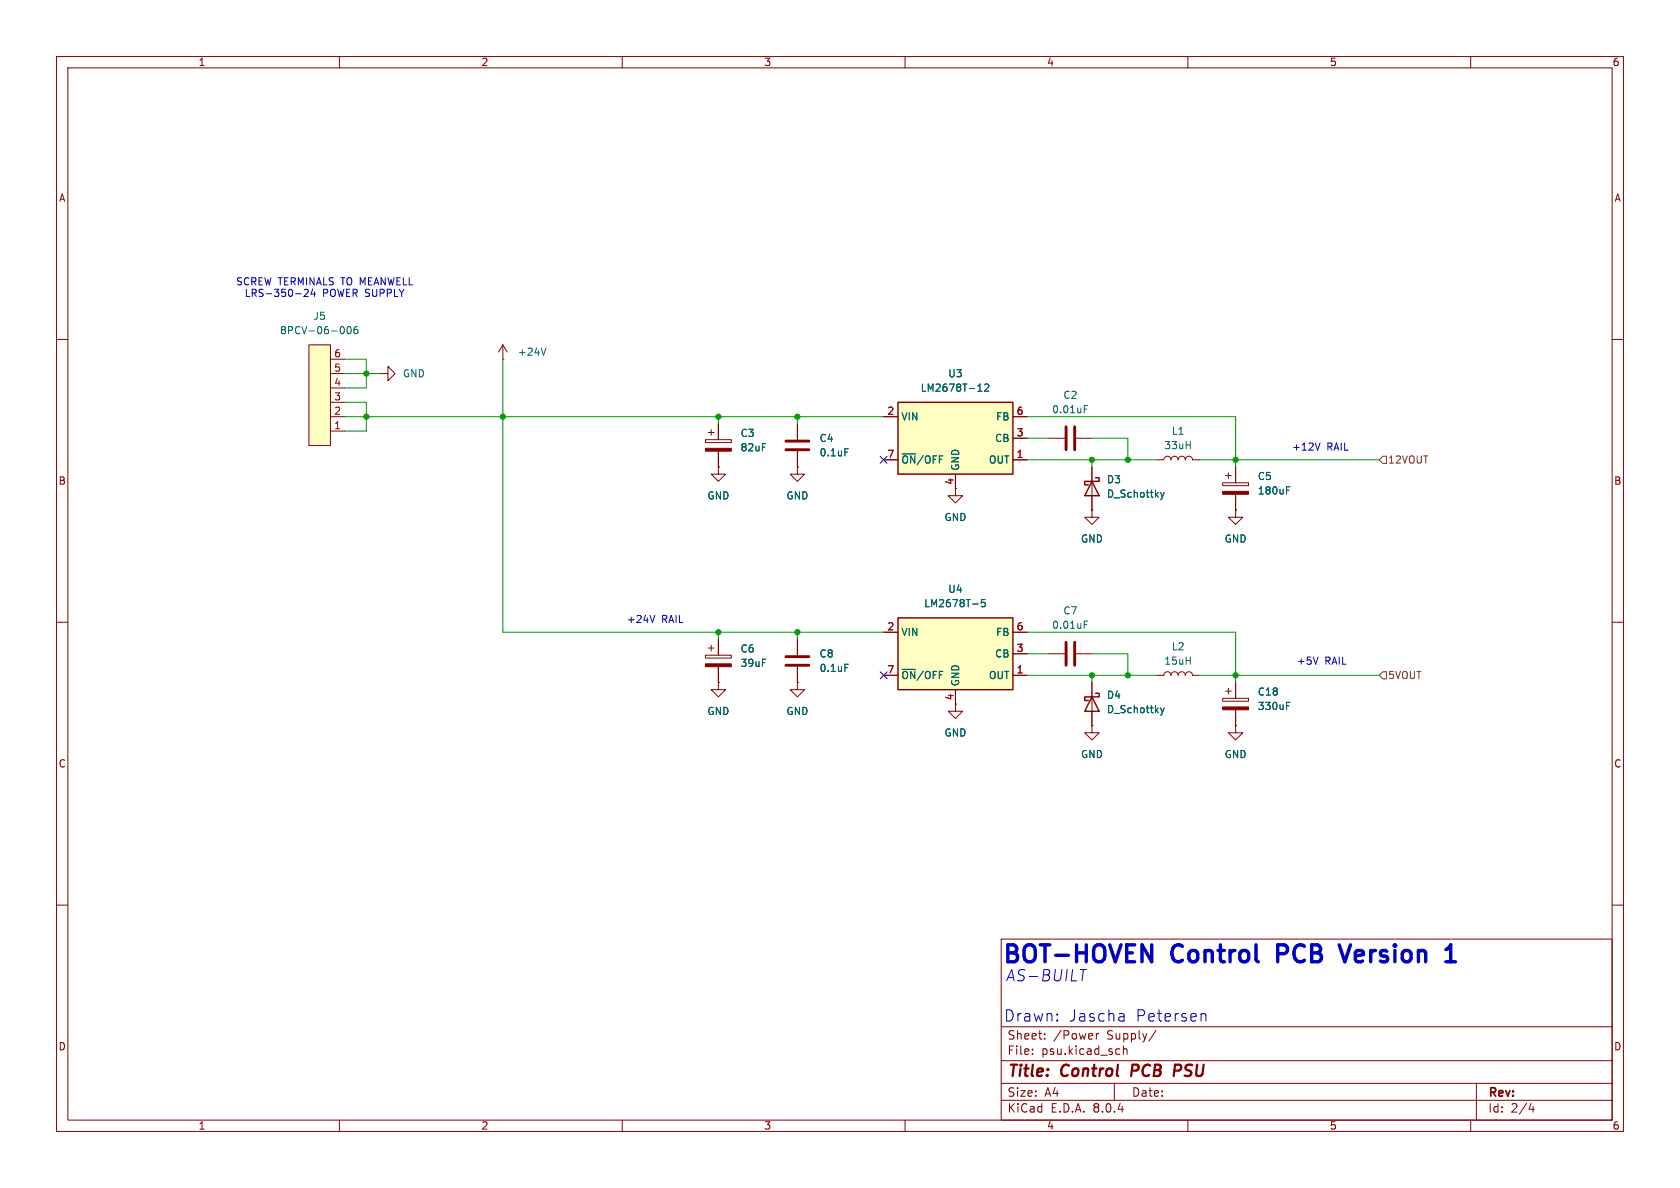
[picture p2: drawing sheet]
<svg xmlns="http://www.w3.org/2000/svg" width="297mm" height="210mm" viewBox="0 0 297 210" stroke-linecap="round" stroke-linejoin="round" font-family="sans-serif">
<g fill="none" stroke="#840000" stroke-width=".18">
<path d="M10 10h277v190h-277zM12 12h273v186h-273zM60 10v2M110 10v2M160 10v2M210 10v2M260 10v2M10 60h2M285 60h2M127 82.6v1.2h-1.3l1.3 1.3 1.3-1.3h-1.3M127 82.6h.1M10 110h2"/>
<path d="M285 110h2M10 160h2M285 160h2M177 166h108v32h-108zM60 198v2M110 198v2M160 198v2M177 194.5h108M177 191.5h108M177 187.5h108M177 181.5h108M182.5 186.3v.1"/>
<path d="M182.5 185.5v.1M184.7 183.6v.1M184.7 182.8v.1M193.8 182.7v1M194.2 182.7l-.2 .1-.2 .2M197 191.5v3M197.8 185.4l.2 .1M198 186.3l-.2 .1M198.6 184.9v1.5M198.6 185.5l.2-.1 .4 .1v.9M204.4 182.1l-1.3 2M210 198v2"/>
<path d="M260 198v2M261 191.5v6.5M270.7 195l-.4 1.1h.9M271 195.6v1"/>
</g>
<path d="M200.2 188.2l-.2 2M207.7 188.2h.8M208.6 189.2l-1 .1" fill="none" stroke="#840000" stroke-width=".4"/>
<path d="M54.6 61h3.8v17.7h-3.8z" fill="#ffffc2"/>
<g fill="none" stroke="#840000" stroke-width=".18">
<path d="M54.6 61h3.8v17.7h-3.8zM58.4 76.2h2.6M58.4 73.7h2.6M58.4 71.1h2.6M58.4 68.6h2.6M58.4 66h2.6M58.4 63.5h2.6M67.3 66h1.3v-1.2l1.2 1.2-1.2 1.3v-1.3M67.3 66h.1M88.9 63.5h.1M88.9 61l-.8 1.2M88.9 61v2.5"/>
<path d="M88.9 61l.8 1.2M124.7 77.7h4.6v.5h-4.6zM125.2 76.5h1M125.7 75.9v1.1M127 74.9v2.8M127 79.8v2.8M141 74.9v2.8M141 79.8v2.8M141 82.6v1.2h-1.3l1.3 1.3 1.2-1.3h-1.2M141 82.6h.1M168.9 86.4v1.2h1.3l-1.3 1.3-1.3-1.3h1.3M193 90.2v1.2h1.3l-1.3 1.3-1.2-1.3h1.2"/>
<path d="M193 90.2h.1M204.5 81.3h1.2a.64 .64 0 0 1 .7-.7 .64 .64 0 0 1 .6 .7 .64 .64 0 0 1 .6-.7 .64 .64 0 0 1 .7 .7 .64 .64 0 0 1 .6-.7 .64 .64 0 0 1 .6 .7 .64 .64 0 0 1 .7-.7 .64 .64 0 0 1 .6 .7h1.3M141 113v2.8M141 117.9v2.8M204.5 119.4h1.2a.64 .64 0 0 1 .7-.7 .64 .64 0 0 1 .6 .7 .64 .64 0 0 1 .6-.7 .64 .64 0 0 1 .7 .7 .64 .64 0 0 1 .6-.7 .64 .64 0 0 1 .6 .7 .64 .64 0 0 1 .7-.7 .64 .64 0 0 1 .6 .7h1.3M127 120.7v1.2h-1.3l1.3 1.3 1.3-1.3h-1.3M127 120.7h.1M141 120.7v1.2h-1.3l1.3 1.3 1.2-1.3h-1.2M141 120.7h.1M193 128.3v1.2h1.3l-1.3 1.3-1.2-1.3h1.2M193 128.3h.1M193 120.7v7.6"/>
<path d="M216.2 123.4h4.5v.6h-4.5zM216.7 122.2h1M217.2 121.7v1M218.4 128.3v1.2h-1.2l1.2 1.3 1.3-1.3h-1.3M218.4 128.3h.1M218.4 120.7v2.7M218.4 125.5v2.8"/>
</g>
<path d="M60.6 57.7a.79 .79 0 0 1 0 1.3M61.5 57.8l.2-.1a.68 .68 0 0 1 .4 .7 .68 .68 0 0 1-.4 .6 .84 .84 0 0 1-.2-1.2zM63.2 57.7l-.4 .1a.85 .85 0 0 0 0 1.2l.4-.1 .1-.4-.3-.3-.3 .1-.1 .2M96.5 61.5l-.4 1.3M149.4 79.3h.6M149.4 117.4h.6M205.2 125.1l.3 .9M205.5 126l-.3 .4M205.8 125.1l-.3 .9M227.4 124.8h.5M227.4 124.2h.6" fill="none" stroke="#006464" stroke-width=".18"/>
<path d="M138.9 79.5h4.1M138.9 78h4.1M138.9 117.6h4.1M138.9 116.1h4.1" fill="none" stroke="#840000" stroke-width=".51"/>
<g fill="#840000" stroke="#840000" stroke-width=".18">
<path d="M216.2 125h4.5v.5h-4.5z"/>
<path d="M124.7 79.2h4.6v.6h-4.6z"/>
</g>
<path d="M193 123.2l1.3 2.5h-2.5zM193.7 122.6h.6v.6h-2.5v.6h.6" fill="none" stroke="#840000" stroke-width=".25"/>
<path d="M158.7 71.1h20.4v12.7h-20.4z" fill="#ffffc2"/>
<path d="M158.7 71.1h20.4v12.7h-20.4z" fill="none" stroke="#840000" stroke-width=".25"/>
<g fill="none" stroke="#840000" stroke-width=".18">
<path d="M156.2 73.7h2.5M179.1 73.7h2.5M179.1 77.5h2.5M156.2 81.3h2.5M168.9 83.8v2.6M179.1 81.3h2.5M124.7 115.8h4.6v.5h-4.6zM125.2 114.6h1M125.7 114v1.1M127 113v2.8M127 117.9v2.8M185.4 115.6h2.8"/>
<path d="M190.2 115.6h2.8M168.9 124.5v1.2h1.3l-1.3 1.3-1.3-1.3h1.3"/>
</g>
<path d="M172.9 69.2h.7M173.1 68.1l.1-.2v1.3M174.1 68l.5-.1 .2 .4-.8 .9h.8M191.7 110.4h.4M191.7 109.8h.6" fill="none" stroke="#006464" stroke-width=".18"/>
<path d="M124.7 117.3h4.6v.6h-4.6z" fill="#840000" stroke="#840000" stroke-width=".18"/>
<path d="M188.5 113.5v4.1M190 113.5v4.1" fill="none" stroke="#840000" stroke-width=".51"/>
<path d="M158.7 109.2h20.4v12.7h-20.4z" fill="#ffffc2"/>
<path d="M193 85.1l1.3 2.5h-2.5zM193.7 84.5h.6v.6h-2.5v.6h.6M158.7 109.2h20.4v12.7h-20.4z" fill="none" stroke="#840000" stroke-width=".25"/>
<g fill="none" stroke="#840000" stroke-width=".18">
<path d="M127 74.9v2.8M127 79.8v2.8M141 74.9v2.8M141 79.8v2.8M156.2 73.7h2.5M179.1 77.5h2.5M179.1 73.7h2.5M185.4 77.5h2.8M190.2 77.5h2.8M127 82.6h.1M141 82.6h.1M156.2 81.3h2.5"/>
<path d="M168.9 83.8v2.6M179.1 81.3h2.5M193 90.2h.1M193 82.6v7.6M216.2 85.3h4.5v.6h-4.5zM216.7 84.1h1M217.2 83.6v1M218.4 90.2v1.2h-1.2l1.2 1.3 1.3-1.3h-1.3M218.4 90.2h.1M218.4 82.6v2.7M218.4 87.4v2.8M127 113v2.8"/>
<path d="M127 117.9v2.8M141 113v2.8M141 117.9v2.8M156.2 119.4h2.5M156.2 111.8h2.5M179.1 119.4h2.5M179.1 111.8h2.5M179.1 115.6h2.5M127 120.7h.1M141 120.7h.1M168.9 121.9v2.6M193 128.3h.1"/>
<path d="M193 120.7v2.5M193 125.7v2.6M218.4 128.3h.1M218.4 120.7v2.7M218.4 125.5v2.8"/>
</g>
<g fill="none" stroke="#006464" stroke-width=".18">
<path d="M149.4 79.3h.6M172.9 69.2h.7M173.1 68.1l.1-.2v1.3M174.1 68l.5-.1 .2 .4-.8 .9h.8M191.7 72.3h.4M191.7 71.7h.6M205.2 87l.3 .9M205.5 87.9l-.3 .4M205.8 87l-.3 .9M227.4 86.7h.5M227.4 86.1h.6M149.4 117.4h.6"/>
<path d="M172 106.8h.9M174.1 106h-.6v.6l.2-.1h.4l.1 .2-.1 .4-.1 .2-.5-.2M205.2 125.1l.3 .9M205.5 126l-.3 .4M205.8 125.1l-.3 .9M227.4 124.8h.5M227.4 124.2h.6"/>
</g>
<path d="M188.5 75.4v4.1M190 75.4v4.1" fill="none" stroke="#840000" stroke-width=".51"/>
<path d="M216.2 86.9h4.5v.5h-4.5z" fill="#840000" stroke="#840000" stroke-width=".18"/>
<path d="M244.5 80.6h.6v1.3h-.6l-.7-.6zM244.5 118.7h.6v1.3h-.6l-.7-.6z" fill="none" stroke="#725600" stroke-width=".18"/>
<path d="M54.4 51.3v.4l-.7 .7h.8M55.3 51.1l-.3 .9h.8M55.6 51.6v.8M233.4 78.3l-.5 1.3M115.8 108.8l-.5 1.3M233 116.2l-.4 1.2M198.6 179.3l.1 1.2M198.7 179.6l-.2 .1M212.6 179.2l.5 .1 .1 .2v1M198.7 180.4l-.2 .1" fill="none" stroke="#0000c2" stroke-width=".18"/>
<path d="M201.9 167l1.7 3v-3M236.7 167l1 3 1-3M255.6 170h1.7M255.9 167.7l.6-.7v3" fill="none" stroke="#0000c2" stroke-width=".6"/>
<g fill="none" stroke="#009600" stroke-width=".18">
<path d="M61 63.5h3.8v5.1h-3.8M61 71.1h3.8v5.1h-3.8M61 73.7h95.2M61 66h6.3M88.9 63.5v48.3h67.3M127 73.7v1.2M141 73.7v1.2M181.6 73.7h36.8v8.9M181.6 77.5h3.8M193 77.5h6.4v3.8M181.6 81.3h22.9M193 81.3v1.3"/>
<path d="M212.1 81.3h31.7M127 111.8v1.2M141 111.8v1.2M181.6 111.8h36.8v8.9M181.6 119.4h22.9M181.6 115.6h3.8M193 115.6h6.4v3.8M193 119.4v1.3M212.1 119.4h31.7"/>
</g>
<path d="M155.6 80.7l1.2 1.2M156.8 80.7l-1.2 1.2M155.6 118.8l1.2 1.2M156.8 118.8l-1.2 1.2" fill="none" stroke="#000084" stroke-width=".18"/>
<g fill="#009600" stroke="#009600" stroke-width=".18">
<circle cx="88.9" cy="73.7" r=".46"/>
<circle cx="64.8" cy="73.7" r=".46"/>
<circle cx="127" cy="73.7" r=".46"/>
<circle cx="141" cy="73.7" r=".46"/>
<circle cx="64.8" cy="66" r=".46"/>
<circle cx="127" cy="111.8" r=".46"/>
<circle cx="141" cy="111.8" r=".46"/>
<circle cx="218.4" cy="81.3" r=".46"/>
<circle cx="218.4" cy="119.4" r=".46"/>
<circle cx="199.4" cy="81.3" r=".46"/>
<circle cx="193" cy="81.3" r=".46"/>
<circle cx="193" cy="119.4" r=".46"/>
<circle cx="199.4" cy="119.4" r=".46"/>
</g>
<g font-size="4.2" fill="#0000c2">
<text x="176.9" y="171.1">BOT-HOVEN</text>
<text x="207.2" y="171.1">Control</text>
<text x="227" y="171.1">PCB</text>
<text x="239.5" y="171.1">Version</text>
</g>
<g font-size="2.8" fill="#0000c2">
<text x="177.7" y="173.7">AS-BUILT</text>
<text x="177.5" y="180.8">Drawn:</text>
<text x="188.9" y="180.8">Jascha</text>
<text x="200.8" y="180.8">Petersen</text>
</g>
<g font-size="2.8" fill="#840000">
<text x="178" y="190.9">Title:</text>
<text x="187.7" y="190.9">Control</text>
<text x="200.8" y="190.9">PCB</text>
<text x="209.2" y="190.9">PSU</text>
</g>
<g font-size="2.1" fill="#840000">
<text x="178" y="184">Sheet:</text>
<text x="186.2" y="184">/Power</text>
<text x="195.7" y="184">Supply/</text>
<text x="178" y="186.7">File:</text>
<text x="184.1" y="186.7">psu.kicad_sch</text>
<text x="178" y="196.9">KiCad</text>
<text x="178" y="194.1">Size:</text>
<text x="184.7" y="194.1">A4</text>
<text x="185.7" y="196.9">E.D.A.</text>
<text x="193.3" y="196.9">8.0.4</text>
<text x="200" y="194.1">Date:</text>
<text x="263" y="194.3">Rev:</text>
<text x="263" y="196.9">Id:</text>
<text x="267.1" y="196.9">2/4</text>
</g>
<g font-size="1.8" fill="#840000">
<text x="35" y="11.9">1</text>
<text x="85" y="11.9">2</text>
<text x="135" y="11.9">3</text>
<text x="185" y="11.9">4</text>
<text x="235" y="11.9">5</text>
<text x="285" y="11.9">6</text>
<text x="10.3" y="35.9">A</text>
<text x="285.3" y="35.9">A</text>
<text x="10.3" y="85.9">B</text>
<text x="168.7" y="85.8" transform="rotate(-90 168.7 85.8)">4</text>
<text x="285.3" y="85.9">B</text>
<text x="168.7" y="123.9" transform="rotate(-90 168.7 123.9)">4</text>
<text x="10.3" y="135.9">C</text>
<text x="285.3" y="135.9">C</text>
<text x="10.3" y="185.9">D</text>
<text x="285.3" y="185.9">D</text>
<text x="35" y="199.9">1</text>
<text x="85" y="199.9">2</text>
<text x="135" y="199.9">3</text>
<text x="185" y="199.9">4</text>
<text x="235" y="199.9">5</text>
<text x="285" y="199.9">6</text>
</g>
<g font-size="1.8" fill="#0000c2">
<text x="41.6" y="50.6">SCREW TERMINALS TO MEANWELL</text>
<text x="43.2" y="52.7">LRS-350-24</text>
<text x="57" y="52.7">POWER SUPPLY</text>
<text x="228.3" y="79.9">+12V</text>
<text x="234.6" y="79.9">RAIL</text>
<text x="110.7" y="110.3">+24V</text>
<text x="117" y="110.3">RAIL</text>
<text x="229.2" y="117.7">+5V</text>
<text x="234.2" y="117.7">RAIL</text>
</g>
<g font-size="1.8" fill="#006464">
<text x="49.4" y="59.3">8PCV-06-006</text>
<text x="55.3" y="56.7">J5</text>
<text x="91.4" y="63.1">+24V</text>
<text x="71.1" y="66.9">GND</text>
<text x="162.7" y="69.4">LM2678T-12</text>
<text x="167.5" y="66.9">U3</text>
<text x="187.9" y="70.7">C2</text>
<text x="130.8" y="77.4">C3</text>
<text x="159.3" y="74.5">VIN</text>
<text x="176" y="74.5">FB</text>
<text x="185.9" y="73.3">0.01uF</text>
<text x="207.1" y="77.1">L1</text>
<text x="130.8" y="80">82uF</text>
<text x="144.8" y="78.3">C4</text>
<text x="144.8" y="80.9">0.1uF</text>
<text x="159.3" y="82.1">~{ON}/OFF</text>
<text x="169.8" y="83.3" transform="rotate(-90 169.8 83.3)">GND</text>
<text x="174.7" y="82.1">OUT</text>
<text x="175.8" y="78.3">CB</text>
<text x="205.7" y="79.6">33uH</text>
<text x="125" y="88.5">GND</text>
<text x="138.9" y="88.5">GND</text>
<text x="195.6" y="85.6">D3</text>
<text x="195.6" y="88.2">D_Schottky</text>
<text x="222.3" y="85.1">C5</text>
<text x="222.3" y="87.6">180uF</text>
<text x="166.9" y="92.3">GND</text>
<text x="191" y="96.1">GND</text>
<text x="216.4" y="96.1">GND</text>
<text x="163.3" y="107.5">LM2678T-5</text>
<text x="167.5" y="105">U4</text>
<text x="159.3" y="112.6">VIN</text>
<text x="176" y="112.6">FB</text>
<text x="185.9" y="111.4">0.01uF</text>
<text x="187.9" y="108.8">C7</text>
<text x="130.8" y="115.5">C6</text>
<text x="130.8" y="118.1">39uF</text>
<text x="144.8" y="116.4">C8</text>
<text x="144.8" y="119">0.1uF</text>
<text x="175.8" y="116.4">CB</text>
<text x="205.7" y="117.7">15uH</text>
<text x="207.1" y="115.2">L2</text>
<text x="159.3" y="120.2">~{ON}/OFF</text>
<text x="169.8" y="121.4" transform="rotate(-90 169.8 121.4)">GND</text>
<text x="174.7" y="120.2">OUT</text>
<text x="195.6" y="123.7">D4</text>
<text x="222.3" y="125.7">330uF</text>
<text x="222.3" y="123.2">C18</text>
<text x="125" y="126.6">GND</text>
<text x="138.9" y="126.6">GND</text>
<text x="166.9" y="130.4">GND</text>
<text x="195.6" y="126.3">D_Schottky</text>
<text x="191" y="134.2">GND</text>
<text x="216.4" y="134.2">GND</text>
</g>
<g font-size="1.8" fill="#a90000">
<text x="59" y="65.8">5</text>
<text x="59" y="63.2">6</text>
<text x="59" y="70.9">3</text>
<text x="59" y="68.3">4</text>
<text x="59" y="75.9">1</text>
<text x="59" y="73.4">2</text>
<text x="156.8" y="73.4">2</text>
<text x="179.6" y="77.2">3</text>
<text x="179.6" y="73.4">6</text>
<text x="156.8" y="81">7</text>
<text x="179.6" y="81">1</text>
<text x="156.8" y="111.5">2</text>
<text x="179.6" y="111.5">6</text>
<text x="156.8" y="119.1">7</text>
<text x="179.6" y="119.1">1</text>
<text x="179.6" y="115.3">3</text>
</g>
<g font-size="1.8" fill="#725600">
<text x="245.3" y="82.1">12VOUT</text>
<text x="245.3" y="120.2">5VOUT</text>
</g>
</svg>
